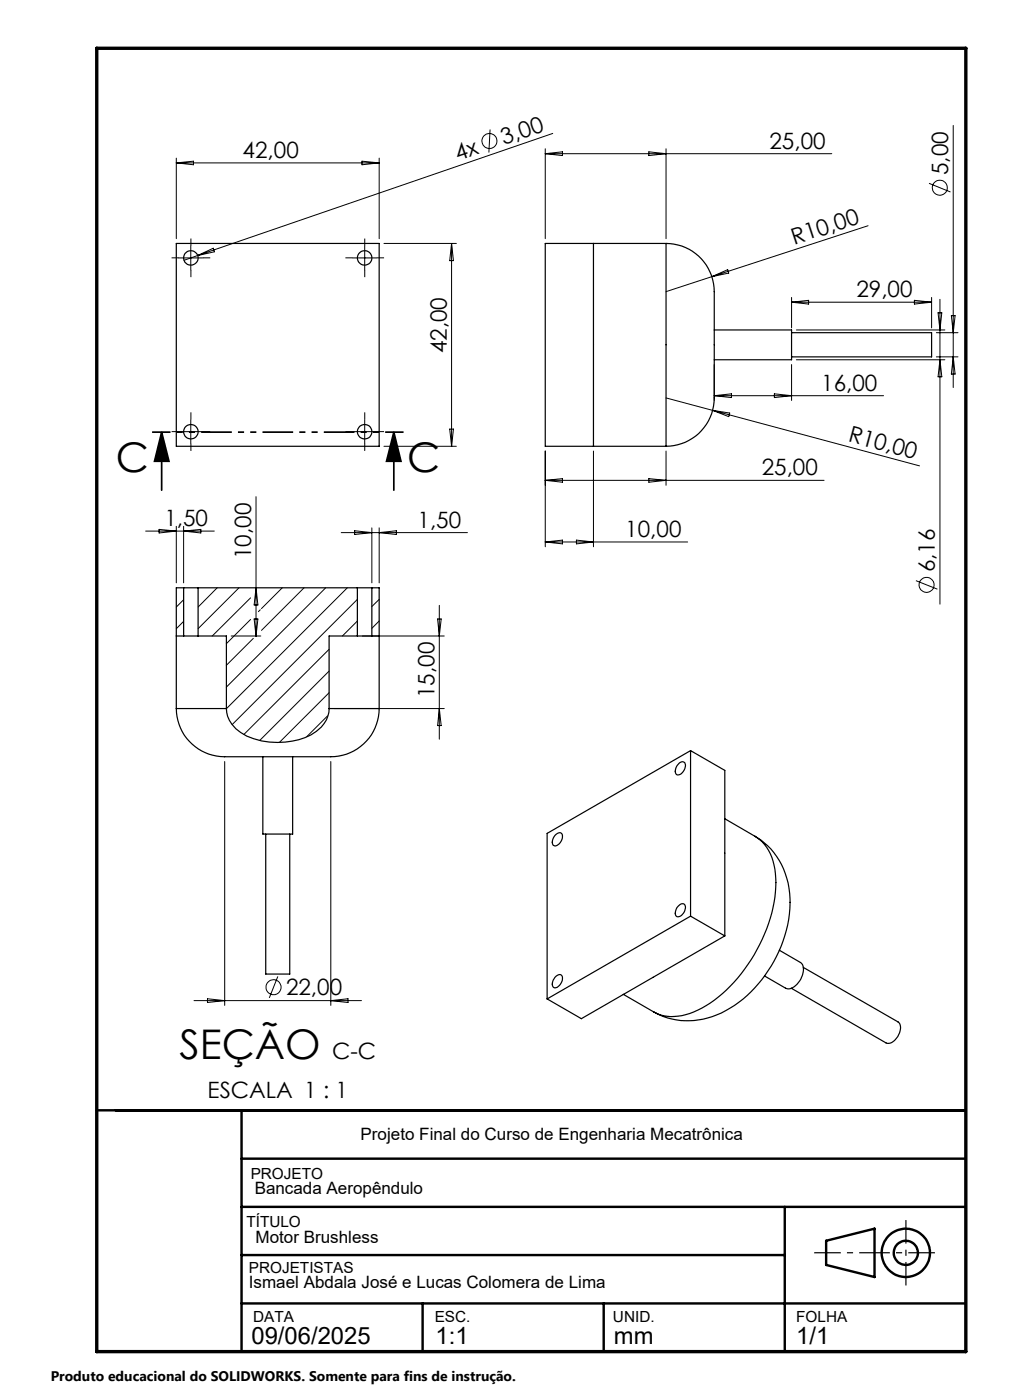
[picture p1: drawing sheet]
<svg xmlns="http://www.w3.org/2000/svg" width="210mm" height="290mm" viewBox="0 0 210 290" stroke-linecap="round" stroke-linejoin="round" font-family="sans-serif">
<g fill="none" stroke="#000" stroke-width=".25">
<path d="M36.5 50.4h42v42h-42zM122.9 50.4v42M137.9 50.4a10.2 10.2 0 0 1 10 11.6v15.2a39.3 39.3 0 0 1-.3 7.7 10 10 0 0 1-9.7 7.5M137.9 50.4v42M137.9 50.4h-25v42h25M147.9 68.3h16v6.2h-16M163.9 68.9h29v5h-29M36.5 131.7h1.5M38 121.8h3M38 131.7h3M38 121.8h-1.5v25M38 121.8v9.9"/>
<path d="M41 131.7h5.9v15.1M41 121.8v9.9M41 121.8h33M74 121.8h3M74 131.7h3M74 131.7h-5.8v15.1M74 121.8v9.9M77 121.8h1.5v25M77 131.7h1.5M77 121.8v9.9M36.5 146.8a10.2 10.2 0 0 0 11.7 10h15.1a40.1 40.1 0 0 0 7.7-.4 10 10 0 0 0 7.5-9.6M36.5 146.8h10.4"/>
<path d="M46.9 146.8a6 6 0 0 0 2.9 4.9 15.2 15.2 0 0 0 15.7-.2 5.8 5.8 0 0 0 2.7-4.7M54.4 156.8v16h6.2v-16M68.2 146.8h10.3M140.6 158.1a.76 .76 0 0 1 1.1-.2 .76 .76 0 0 1 .2 1.1 1.46 1.46 0 0 1-1.8 1.4 1.83 1.83 0 0 1 .5-2.3zM143 155.5l-29.7 17.1v34.3M143 155.5v34.3M143 155.5l7.1 4.1v34.3M55 172.8v29h5v-29M114.9 173.1a.85 .85 0 0 1 .7-.6 .85 .85 0 0 1 .9 .4 1.89 1.89 0 0 1-1.7 2.3 1.27 1.27 0 0 1 0-1.9zM150.1 169.6l6.3 3.6M156.4 173.2a15.5 15.5 0 0 1 7.2 15 27 27 0 0 1-13.3 21.2 15.2 15.2 0 0 1-14.9 .2M156.4 173.2a9.5 9.5 0 0 1 4.2 7.8 30.1 30.1 0 0 1-6.4 19.7 23.4 23.4 0 0 1-12.9 9.7 8.4 8.4 0 0 1-5.9-.8"/>
<path d="M140.4 187.8a.81 .81 0 0 1 .8-.6 .81 .81 0 0 1 .8 .6 1.94 1.94 0 0 1-1.8 2.1 1.42 1.42 0 0 1 .2-2.1zM143 189.8l-29.7 17.1M143 189.8l7.1 4.1M150.1 193.9l-29.7 17.1-7.1-4.1M161.4 196.8l4.4 2.6a2.35 2.35 0 0 1 .2 3 3.6 3.6 0 0 1-2.8 2.4l-4.9-2.6M114.9 202.4a.85 .85 0 0 1 .7-.5 .85 .85 0 0 1 .9 .4 1.94 1.94 0 0 1-1.7 2.3 1.42 1.42 0 0 1 .1-2.2zM129.1 206l6.3 3.6M166.4 200.4l19.6 11.3a2.26 2.26 0 0 1-.1 3 2.33 2.33 0 0 1-2.3 1.4l-19.7-11.4"/>
<circle cx="39.5" cy="53.4" r="1.5"/>
<circle cx="75.5" cy="53.4" r="1.51"/>
<circle cx="39.5" cy="89.4" r="1.5"/>
<circle cx="75.5" cy="89.4" r="1.51"/>
</g>
<g fill="none" stroke="#000" stroke-width=".21">
<path d="M36.5 32.8v16.6M36.5 33.7h42M36.5 33.7l3.6-.3v.7zM75 33.4l3.5 .3-3.5 .4zM78.5 32.8v16.6M101.5 26.8l-.3 4.8M112.9 30.8v18.6M112.9 31.8h59.4M112.9 31.8l3.6-.4v.8zM114.5 27.6l-73.6 25.3M134.4 31.4l3.5 .4-3.5 .4zM137.9 30.8v18.6"/>
<path d="M192.4 38l4.4 1.8M197.4 26v54.3M37 53.4h5M39.5 50.9v5M40.9 52.9l-2.8 1M40.9 52.9l3.3-1.5 .2 .8zM73 53.4h5M75.5 50.9v5M79.5 50.4h15M93.5 50.4v42M93.5 50.4l.4 3.6h-.8zM147.4 57.3l-9.5 3.1"/>
<path d="M147.4 57.3l3.3-1.4 .2 .7zM179.8 46.8l-32.4 10.5M147.9 75.5v7.5M163.9 61.6v6.3M163.9 75.5v7.5M163.9 62.6h29M163.9 62.6l3.6-.4v.8zM164.9 68.3h30.8M164.9 74.5h30.8M189.4 62.2l3.5 .4-3.5 .4zM192.9 61.6v6.3M193.9 68.9h4.5"/>
<path d="M193.9 73.9h4.5M194.3 64.8h.8l-.4 3.5zM194.7 62v63.1M194.7 74.5l.4 3.6h-.8zM197 65.4h.8l-.4 3.5zM197.4 73.9l.4 3.6h-.8zM37 89.4h5M39.5 86.9v5M73 89.4h5M75.5 86.9v5M79.5 92.4h15M93.1 88.9h.8l-.4 3.5z"/>
<path d="M112.9 93.4v19.9M112.9 99.5l3.6-.4v.8zM112.9 99.5h57.8M122.9 93.4v19.9M134.4 99.1l3.5 .4-3.5 .4zM137.9 93.4v7.1M137.9 82.4l9.7 2.6M147.6 85l42.8 11.5M147.6 85l3.5 .6-.2 .7zM147.9 82h35.1M147.9 82l3.6-.4v.8zM160.4 81.6l3.5 .4-3.5 .4z"/>
<path d="M30.2 110h14.2M32.9 109.7l3.6 .3-3.6 .4zM36.5 109v11.7M38 109v11.7M38 110l3.6-.3v.7zM53 102.9v28.8M70.7 110.3h26.1M73.4 109.9l3.6 .4-3.6 .4zM77 109.3v11.4M78.5 109.3v11.4M78.5 110.3l3.6-.4v.8zM112.9 112.3l3.6-.4v.8z"/>
<path d="M112.9 112.3h29.5M119.4 111.9l3.5 .4-3.5 .4zM38 124.2l-1.5 1.5M38 128.7l-1.5 1.5M45 121.8l-4 3.9M47.9 131.7h6.1M49.5 121.8l-8.5 8.4M51.9 128.3l-5 5M51.9 123.8l-7.9 7.9M52.5 132.2l-5.6 5.6M52.6 128.2h.8l-.4 3.5zM53 121.8l.4 3.5h-.8z"/>
<path d="M53.9 126.3l-.4 .4M58.5 121.8l-4.3 4.3M63 121.8l-8.8 8.8M67.5 121.8l-20.6 20.5M68.2 134.5l-17.7 17.6M68.2 139l-14.4 14.3M71.9 121.8l-25 25M74 124.2l-25.9 25.9M74 128.6l-3.1 3.1M75 131.7h17M78.5 128.6l-1.5 1.6M78.5 124.2l-1.5 1.4"/>
<path d="M90.6 128.2h.8l-.4 3.5zM91 125.4v27.7M189.7 120.3l4.4 1.7M46.5 157.7v50.6M67.8 148.3l-4.3 4.3M68.2 143.5l-10.3 10.3M68.5 157.7v50.6M69.1 146.8h22.9M91 146.8l.4 3.5h-.8zM40.2 207.3h34.7M43 206.9l3.5 .4-3.5 .4zM57.5 202.3l-1.7 4.4"/>
<path d="M68.5 207.3l3.6-.4v.8z"/>
<circle cx="101.4" cy="29.2" r="1.56"/>
<circle cx="194.6" cy="38.9" r="1.56"/>
<circle cx="191.9" cy="121.2" r="1.55"/>
<circle cx="56.6" cy="204.5" r="1.56"/>
</g>
<path d="M33.5 89.5l1.5 6h-3zM33.5 89.5v12M81.6 89.5l1.4 6h-3zM81.6 89.5v12" fill="none" stroke="#000" stroke-width=".35"/>
<g fill="none" stroke="#000" stroke-width=".5">
<path d="M20 230h180M50 230v50M50 240h150M50 250h150M50 260h112.5M162.5 250v30M171.1 257l10-2.5v10l-10-2.5zM50 270h150M87.5 270v10M125 270v10"/>
<circle cx="187.6" cy="259.5" r="5"/>
<circle cx="187.6" cy="259.5" r="2.51"/>
</g>
<g fill="none" stroke="#000" stroke-width=".21" stroke-dasharray="15.2 1.3 1.3 1.3" stroke-linecap="butt">
<path d="M37 53.4h-1.5M39.5 50.9v-1.5M39.5 55.9v1.5M42 53.4h1.5M73 53.4h-1.5M75.5 50.9v-1.5M75.5 55.9v1.5M78 53.4h1.5M37 89.4h-1.5M39.5 86.9v-1.5M39.5 91.9v1.5M42 89.4h1.5"/>
<path d="M73 89.4h-1.5M75.5 86.9v-1.5M75.5 91.9v1.5M78 89.4h1.5"/>
</g>
<path d="M83.6 89.5h-52.1" fill="none" stroke="#000" stroke-width=".35" stroke-dasharray="6.3 1.3 1.3 1.3 1.3 1.3" stroke-dashoffset="2.5" stroke-linecap="butt"/>
<path d="M168.6 259.5h25" fill="none" stroke="#000" stroke-width=".25" stroke-dasharray="6.3 1.3 1.3 1.3" stroke-dashoffset=".8" stroke-linecap="butt"/>
<path d="M187.6 252.7v13.6" fill="none" stroke="#000" stroke-width=".25" stroke-dasharray="6.3 1.3 1.3 1.3" stroke-dashoffset="1.5" stroke-linecap="butt"/>
<path d="M20 10h180v270h-180z" fill="none" stroke="#000" stroke-width=".7"/>
<path d="M81.6 89.5l1.4 6h-3zM33.5 89.5l1.5 6h-3z" fill="#000"/>
<g font-size="8.5">
<text x="24" y="97.8">C</text>
<text x="84.3" y="97.8">C</text>
<text x="37.2" y="219.3">SEÇÃO</text>
</g>
<g font-size="4.9">
<text x="52.1" y="278.3">09/06/2025</text>
<text x="90.2" y="278.3">1:1</text>
<text x="127.1" y="278.3">mm</text>
<text x="164.9" y="278.3">1/1</text>
</g>
<g font-size="4.7">
<text x="104.4" y="30" transform="rotate(-19 104.4 30)">3,00</text>
<text x="50.3" y="32.7">42,00</text>
<text x="94.8" y="33.3" transform="rotate(-19 94.8 33.3)">4x</text>
<text x="159.4" y="30.8">25,00</text>
<text x="196.4" y="36.3" transform="rotate(-90 196.4 36.3)">5,00</text>
<text x="164.5" y="50.7" transform="rotate(-18 164.5 50.7)">R10,00</text>
<text x="177.4" y="61.6">29,00</text>
<text x="92.5" y="73.2" transform="rotate(-90 92.5 73.2)">42,00</text>
<text x="170.1" y="80.9">16,00</text>
<text x="175.5" y="91.4" transform="rotate(15 175.5 91.4)">R10,00</text>
<text x="157.8" y="98.5">25,00</text>
<text x="34.1" y="109">1,50</text>
<text x="86.5" y="109.3">1,50</text>
<text x="129.5" y="111.2">10,00</text>
<text x="52" y="115.8" transform="rotate(-90 52 115.8)">10,00</text>
<text x="193.6" y="118.6" transform="rotate(-90 193.6 118.6)">6,16</text>
<text x="90" y="144.6" transform="rotate(-90 90 144.6)">15,00</text>
<text x="59.2" y="206.2">22,00</text>
<text x="68.8" y="219.3">C-C</text>
<text x="43" y="227.5">ESCALA 1 : 1</text>
</g>
<g font-size="3.5">
<text x="74.7" y="236.2">Projeto Final do Curso de Engenharia Mecatrônica</text>
<text x="52.7" y="247.3">Bancada Aeropêndulo</text>
<text x="52.9" y="257.5">Motor Brushless</text>
<text x="51.5" y="266.8">Ismael Abdala José e Lucas Colomera de Lima</text>
</g>
<g font-size="3.2">
<text x="51.9" y="244.2">PROJETO</text>
<text x="51" y="254.1">TÍTULO</text>
<text x="51.5" y="263.7">PROJETISTAS</text>
<text x="52.4" y="273.8">DATA</text>
<text x="90" y="273.8">ESC.</text>
<text x="126.9" y="273.8">UNID.</text>
<text x="164.9" y="273.8">FOLHA</text>
</g>
<text font-size="2.9" x="10.5" y="286">Produto educacional do SOLIDWORKS. Somente para fins de instrução.</text>
</svg>
